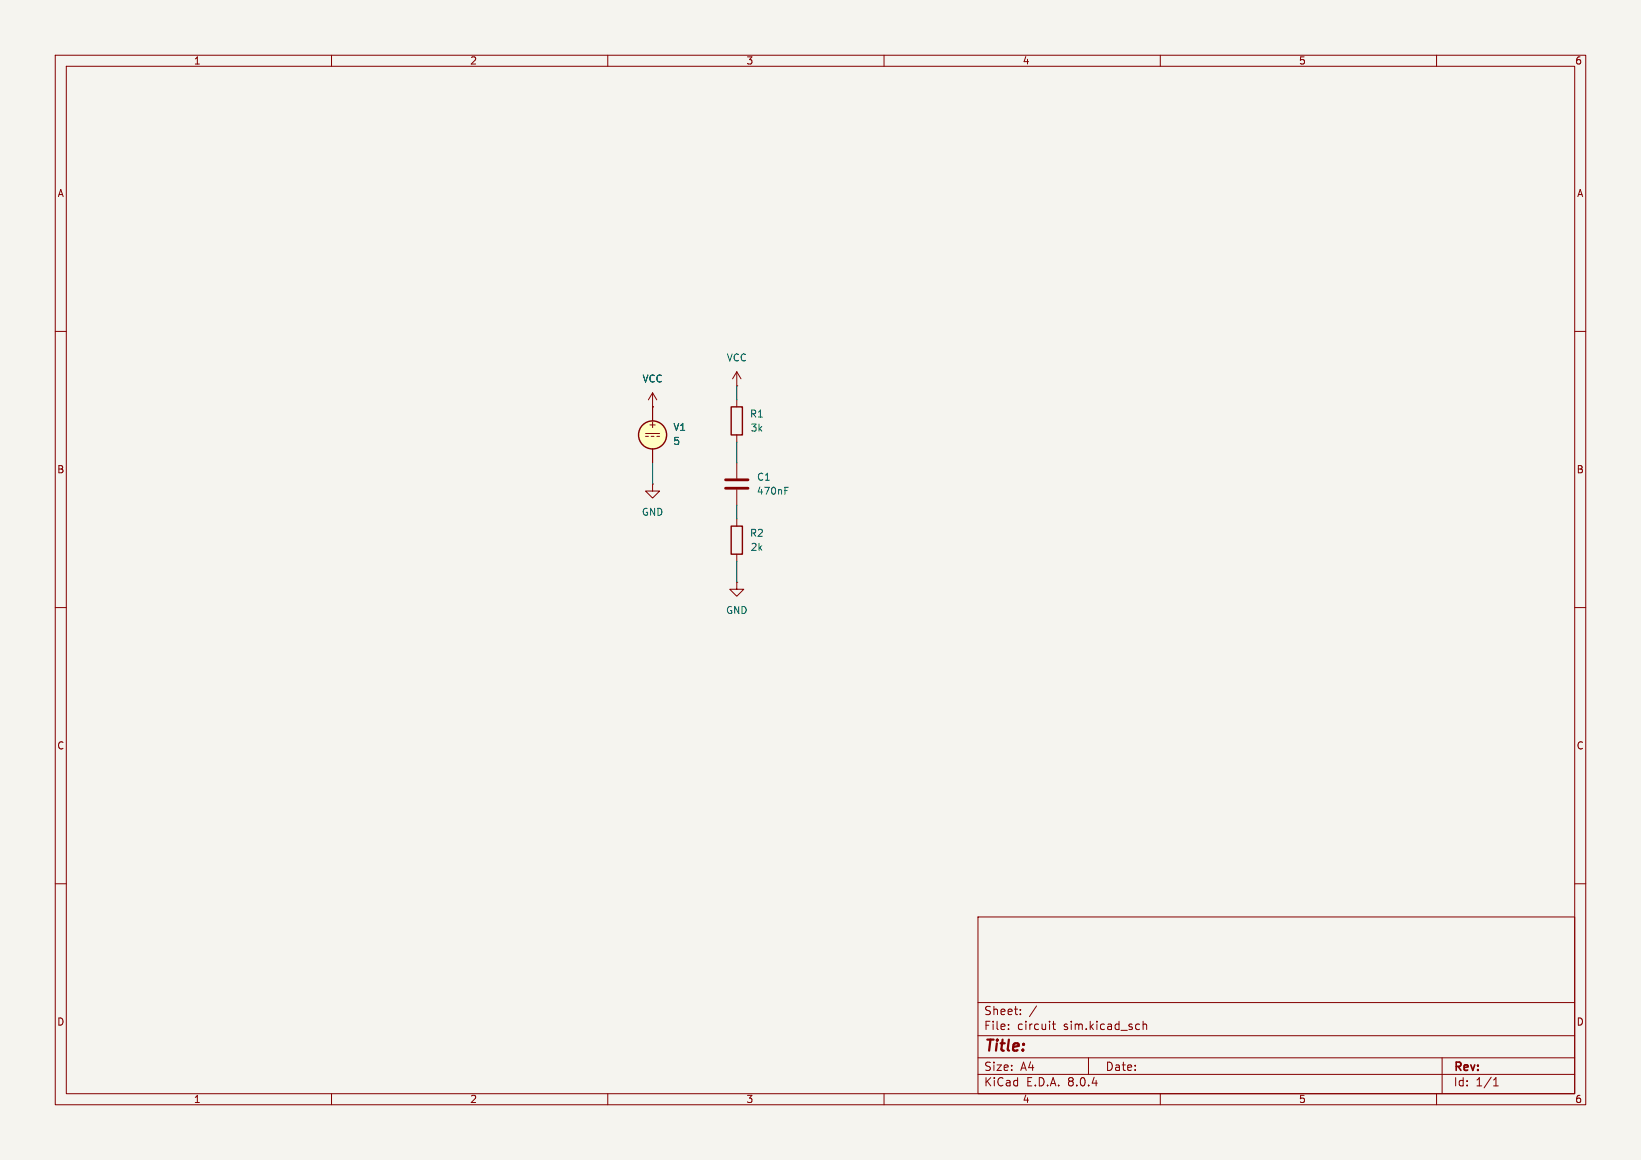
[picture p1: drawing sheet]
<svg xmlns="http://www.w3.org/2000/svg" width="297mm" height="210mm" viewBox="0 0 297 210" stroke-linecap="round" stroke-linejoin="round" font-family="sans-serif">
<path d="M0 0h297v210h-297z" fill="#f5f4ef" stroke="#f5f4ef" stroke-width=".18"/>
<g fill="none" stroke="#840000" stroke-width=".18">
<path d="M10 10h277v190h-277zM12 12h273v186h-273zM60 10v2M110 10v2M160 10v2M210 10v2M260 10v2M10 60h2M285 60h2M116.8 78.5h2.6M116.8 79h.5M117.9 79h.5"/>
<path d="M118.1 73.7h.1M118.1 71.1v5.1M118.1 71.1l-.8 1.3M118.1 71.1l.8 1.3M118.9 79h.5M133.3 69.9h.1M133.3 67.3v2.6M133.3 72.4v1.3M133.3 78.7v1.3M133.3 67.3l-.7 1.3M133.3 67.3l.8 1.3M118.1 87.6v1.3h1.3l-1.3 1.3-1.3-1.3h1.3"/>
<path d="M118.1 87.6h.1M118.1 81.3v2.5M133.3 83.8v2.8M133.3 88.6v2.8M133.3 94v1.3M10 110h2M133.3 105.4v1.3h1.3l-1.3 1.3-1.2-1.3h1.2M133.3 105.4h.1M133.3 100.3v1.3M285 110h2M10 160h2M285 160h2"/>
<path d="M177 166h108v32h-108zM60 198v2M110 198v2M160 198v2M177 194.5h108M177 191.5h108M177 187.5h108M177 181.5h108M182.5 186.3v.1M182.5 185.5v.1M184.7 183.6v.1M184.7 182.8v.1"/>
<path d="M187.6 182.1l-1.3 2M190.5 185.4h.5M190.7 184.9v1.3l.3 .2M197 191.5v3M206.1 185.4l.1 .1M206.2 186.3l-.1 .1M206.9 185.5l.2-.1 .4 .1v.9M206.9 184.9v1.5M210 198v2M260 198v2M261 191.5v6.5M270.3 196.6h.9"/>
<path d="M270.3 195.5l.4-.4v1.5"/>
</g>
<g fill="none" stroke="#840000" stroke-width=".25">
<path d="M132.3 73.7h2.1v5h-2.1zM132.3 95.3h2.1v5h-2.1z"/>
<circle cx="118.1" cy="78.7" r="2.54"/>
</g>
<path d="M131.3 88.4h4.1M131.3 86.9h4.1" fill="none" stroke="#840000" stroke-width=".51"/>
<path d="M142.1 88.8h.4M142.1 88.2h.6" fill="none" stroke="#006464" stroke-width=".18"/>
<circle cx="118.1" cy="78.7" r="2.54" fill="#ffffc2" stroke="#ffffc2" stroke-width=".18"/>
<path d="M133.3 69.9v2.5M118.1 83.8v3.8M133.3 80v3.8M133.3 91.4v2.6M133.3 101.6v3.8" fill="none" stroke="#009600" stroke-width=".18"/>
<text font-size="2.8" fill="#840000" x="178" y="190.9">Title:</text>
<g font-size="2.1" fill="#840000">
<text x="178" y="184">Sheet:</text>
<text x="178" y="186.7">File:</text>
<text x="184.1" y="186.7">circuit</text>
<text x="192.5" y="186.7">sim.kicad_sch</text>
<text x="178" y="196.9">KiCad</text>
<text x="178" y="194.1">Size:</text>
<text x="184.7" y="194.1">A4</text>
<text x="185.7" y="196.9">E.D.A.</text>
<text x="193.3" y="196.9">8.0.4</text>
<text x="200" y="194.1">Date:</text>
<text x="263" y="194.3">Rev:</text>
<text x="263" y="196.9">Id:</text>
<text x="267.1" y="196.9">1/1</text>
</g>
<g font-size="1.8" fill="#840000">
<text x="35" y="11.9">1</text>
<text x="85" y="11.9">2</text>
<text x="135" y="11.9">3</text>
<text x="185" y="11.9">4</text>
<text x="235" y="11.9">5</text>
<text x="285" y="11.9">6</text>
<text x="10.3" y="35.9">A</text>
<text x="285.3" y="35.9">A</text>
<text x="117.2" y="77.7">+</text>
<text x="10.3" y="85.9">B</text>
<text x="285.3" y="85.9">B</text>
<text x="10.3" y="135.9">C</text>
<text x="285.3" y="135.9">C</text>
<text x="10.3" y="185.9">D</text>
<text x="285.3" y="185.9">D</text>
<text x="35" y="199.9">1</text>
<text x="85" y="199.9">2</text>
<text x="135" y="199.9">3</text>
<text x="185" y="199.9">4</text>
<text x="235" y="199.9">5</text>
<text x="285" y="199.9">6</text>
</g>
<g font-size="1.8" fill="#006464">
<text x="131.4" y="65.6">VCC</text>
<text x="116.2" y="69.4">VCC</text>
<text x="135.7" y="75.8">R1</text>
<text x="121.8" y="80.7">5</text>
<text x="121.8" y="78.2">V1</text>
<text x="135.8" y="78.3">3k</text>
<text x="136.9" y="89.8">470nF</text>
<text x="136.9" y="87.2">C1</text>
<text x="116.1" y="93.6">GND</text>
<text x="135.7" y="97.4">R2</text>
<text x="135.8" y="99.9">2k</text>
<text x="131.3" y="111.4">GND</text>
</g>
</svg>
